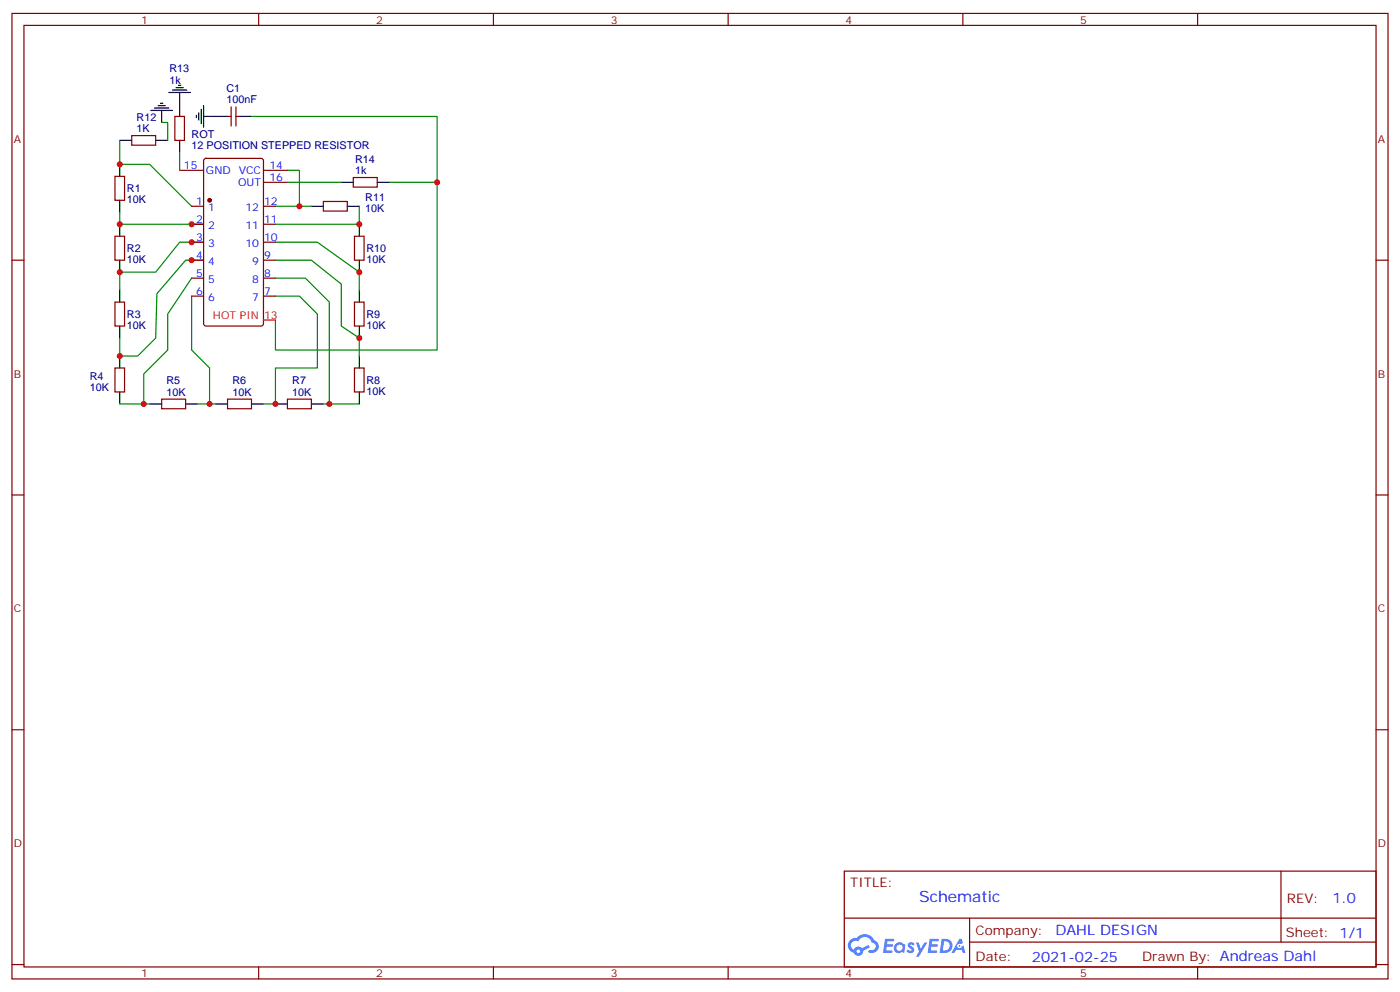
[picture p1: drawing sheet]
<svg xmlns="http://www.w3.org/2000/svg" width="412mm" height="292mm" viewBox="0 0 412 292" stroke-linecap="round" stroke-linejoin="round" font-family="sans-serif">
<g fill="none" stroke="#870000" stroke-width=".35">
<path d="M3.5 4h405.4v284.3h-405.4zM7.1 7.5h398.2v277.3h-398.2zM76.2 4v3.5M145.3 4v3.5M214.5 4v3.5M283.6 4v3.5M352.8 4v3.5M3.5 76.6h3.6M405.3 76.6h3.6M3.5 145.8h3.6M405.3 145.8h3.6M3.5 214.9h3.6"/>
<path d="M405.3 214.9h3.6M248.7 256.5h156.6v28.3h-156.6zM377.3 256.6v20.8M248.7 270.4h156.5M285.6 277.4h119.6M285.6 270.4v14.1M3.5 284.1h3.6M76.2 284.8v3.5M145.3 284.8v3.5M214.5 284.8v3.5M283.6 284.8v3.5M352.8 284.8v3.5"/>
<path d="M405.3 284.1h3.6"/>
</g>
<g fill="#5487ff">
<path d="M267.7 277.7a1.22 1.22 0 0 1 1.7 .3l-.4 .6a.47 .47 0 0 0-.3-.4 .47 .47 0 0 0-.5 .1l.1 .3a1.14 1.14 0 0 1 .8 1.7 1.14 1.14 0 0 1-1.9 0l-.2-.2 .5-.5 .7 .4a.29 .29 0 0 0 .3-.3 .29 .29 0 0 0-.2-.3 1.04 1.04 0 0 1-.6-1.7z"/>
<path d="M260.7 276.5h2.4l.3 .2-.2 .5h-1.8l-.1 .9h1.5l.3 .3-.3 .4h-1.6l-.2 1.1h1.7l.2 .4-.2 .3h-2.6z"/>
<path d="M273.8 276.5h2.4l.3 .2-.1 .5h-1.8l-.2 .9h1.6l.3 .3-.4 .4h-1.6l-.1 1.1h1.7l.2 .4-.2 .3h-2.6z"/>
<path d="M282.6 276.5h.7l.3 1.2-.6 .3a.69 .69 0 0 0-1 .3 .69 .69 0 0 0 .4 1 .69 .69 0 0 0 .9-.6l.5-.3 .6 2.2h-.8l-.2-.9h-1.8l-.5 .9h-.8z"/>
<path d="M269.8 277.6h.8l.6 1.8 1.1-1.8h.9l-2.6 4.1h-.8l.9-1.5z"/>
<path d="M277.4 276.5l-.6 4.1h1.3a2.11 2.11 0 0 0 2.5-2.1 2.11 2.11 0 0 0-2.5-2zM278.1 277.2a1.39 1.39 0 0 1 1.7 1.4 1.39 1.39 0 0 1-1.8 1.3h-.3z"/>
<path d="M263.7 278.1a1.54 1.54 0 0 0-.1 2.1 1.54 1.54 0 0 0 2.2 .2l.6 .2 .3-2.3-.2-.2-.4-.1a1.49 1.49 0 0 0-2.4 .1zM264 279.1a.94 .94 0 0 1 1.8 0 .94 .94 0 0 1-1.8 0z"/>
<path d="M250.4 276.8a2.18 2.18 0 0 0 1.1 3.8 1.44 1.44 0 0 0 1.6 .9 1.44 1.44 0 0 0 1.2-1.5l2-1-.5-.7-1.9 .9a1.47 1.47 0 0 0-2.4 .5 1.39 1.39 0 0 1-.7-2 1.39 1.39 0 0 1 2-.4 2.12 2.12 0 0 1 2.2-1.4 2.12 2.12 0 0 1 1.9 1.7 1.14 1.14 0 0 1 1.1 1.5 1.14 1.14 0 0 1-1.7 .7 .43 .43 0 0 0-.5 .3 .43 .43 0 0 0 .4 .5 1.98 1.98 0 0 0 2.5-1.2 1.98 1.98 0 0 0-1.2-2.5 3.1 3.1 0 0 0-5.3-.7l-.9 .1zM252.3 280.1a.55 .55 0 0 1 1.1 0 .55 .55 0 0 1-1.1 0z"/>
<circle cx="282.6" cy="278.6" r=".26"/>
</g>
<g fill="none" stroke="#000" stroke-width=".35">
<path d="M44.4 32.5h6.4M45.5 31.8h4.2M46.6 31.1h2.1M47.3 30.4h.7M47.6 32.5v3.6M49.7 27.2h6.4M50.8 26.5h4.2M51.9 25.8h2.1M52.6 25.1h.7M52.9 27.2v7.1M57.9 33.9v.7M58.6 33.2v2.1"/>
<path d="M59.3 32.2v4.2M60 34.3h7M60 31.1v6.4M70.6 34.3h3.5M35.3 41.3h3.5M35.3 48.4v3.5M35.3 59v3.5M45.9 41.3h3.5M52.9 41.3v3.6M100.5 53.7h3.6M111.1 53.7h3.6M35.3 66v3.6"/>
<path d="M35.3 76.6v3.6M91.7 60.7h3.5M102.3 60.7h3.5M105.8 66v3.6M105.8 76.6v3.6M35.3 85.4v3.6M35.3 96v3.6M105.8 85.4v3.6M105.8 96v3.6M35.3 104.8v3.6M35.3 115.4v3.6M44.1 119h3.5"/>
<path d="M54.7 119h3.5M63.5 119h3.5M74.1 119h3.5M81.1 119h3.6M91.7 119h3.5M105.8 104.8v3.6M105.8 115.4v3.6"/>
</g>
<g fill="none" stroke="#870000" stroke-width=".35">
<path d="M38.8 39.9h7.1v2.9h-7.1zM51.5 34.3h2.8v7h-2.8zM67 34.3h1.1M68.1 31.5v5.6M69.5 31.5v5.6M69.5 34.3h1.1M33.9 51.9h2.8v7.1h-2.8zM52.9 50.2h7.1M60.2 46.8l.5-.2h16.2l.7 .5v48.2l-.5 .7h-16.4l-.7-.4v-48.3zM77.6 50.2h7.1M77.6 53.7h7.1M95.2 59.3h7.1v2.9h-7.1z"/>
<path d="M104.1 52.3h7v2.8h-7zM33.9 69.6h2.8v7h-2.8zM56.4 60.7h3.6M56.4 66h3.6M56.4 71.3h3.6M56.4 76.6h3.6M77.6 60.7h3.5M77.6 66h3.5M77.6 71.3h3.5M77.6 76.6h3.5M104.4 69.6h2.8v7h-2.8zM33.9 89h2.8v7h-2.8z"/>
<path d="M56.4 81.9h3.6M56.4 87.2h3.6M77.6 81.9h3.5M77.6 87.2h3.5M104.4 89h2.8v7h-2.8zM33.9 108.4h2.8v7h-2.8zM47.6 117.5h7.1v2.9h-7.1zM67 117.5h7.1v2.9h-7.1zM84.7 117.5h7v2.9h-7zM104.4 108.4h2.8v7h-2.8z"/>
</g>
<g fill="none" stroke="#008700" stroke-width=".35">
<path d="M47.6 36.1h1.8v5.2M74.1 34.3h54.7v19.4M35.3 41.3v7.1h8.8l12.3 12.3M52.9 44.9v5.3M84.7 50.2h3.5v10.5M84.7 53.7h15.8M114.7 53.7h14.1v49.4h-47.7v-8.8M35.3 62.5v3.5h24.7M60 71.3h-7.1l-7 8.9h-10.6v5.2M60 76.6h-5.3l-8.5 9.9-.3 13.1-5.3 5.2h-5.3v-5.2M81.1 76.6h10.6l8.8 7.1v12.3l5.3 3.6v5.2M81.1 71.3h12.4l12.3 8.9v5.2"/>
<path d="M81.1 60.7h10.6M105.8 60.7v5.3h-24.7M56.4 87.2v15.9l5.3 5.3v10.6M56.4 81.9l-7 10.6v10.6l-7.1 7v8.9M81.1 87.2h7.1l5.3 5.3v15.9h-12.4v10.6h-3.5M81.1 81.9h8.9l7 7.1v30M35.3 119h8.8M58.2 119h5.3M95.2 119h10.6"/>
</g>
<circle cx="61.7" cy="59" r=".53" fill="#870000" stroke="#870000" stroke-width=".35"/>
<path d="M77.6 94.3h3.5" fill="none" stroke="#f00" stroke-width=".35"/>
<g fill="#c00">
<circle cx="105.8" cy="66" r=".88"/>
<circle cx="105.8" cy="80.2" r=".88"/>
<circle cx="105.8" cy="99.6" r=".88"/>
<circle cx="97" cy="119" r=".88"/>
<circle cx="81.1" cy="119" r=".88"/>
<circle cx="61.7" cy="119" r=".88"/>
<circle cx="42.3" cy="119" r=".88"/>
<circle cx="35.3" cy="104.8" r=".88"/>
<circle cx="35.3" cy="80.2" r=".88"/>
<circle cx="35.3" cy="66" r=".88"/>
<circle cx="56.4" cy="66" r=".88"/>
<circle cx="56.4" cy="71.3" r=".88"/>
<circle cx="56.4" cy="76.6" r=".88"/>
<circle cx="88.2" cy="60.7" r=".88"/>
<circle cx="35.3" cy="48.4" r=".88"/>
<circle cx="128.8" cy="53.7" r=".88"/>
</g>
<text font-size="4.6" fill="#00f" x="270.8" y="265.6">Schematic</text>
<g font-size="4.2" fill="#00f">
<text x="392.5" y="265.8">1.0</text>
<text x="310.9" y="275.4">DAHL DESIGN</text>
<text x="304" y="283.2">2021-02-25</text>
</g>
<g font-size="3.9" fill="#800">
<text x="250.5" y="261.1">TITLE:</text>
<text x="379.1" y="265.8">REV:</text>
<text x="287.4" y="275.3">Company:</text>
<text x="378.7" y="275.9">Sheet: 1/1</text>
<text x="287.4" y="283">Date:</text>
<text x="336.4" y="283.1">Drawn By: Andreas Dahl</text>
</g>
<g font-size="3.2" fill="#800">
<text x="41.6" y="6.9">1</text>
<text x="110.8" y="6.9">2</text>
<text x="179.9" y="6.9">3</text>
<text x="249.1" y="6.9">4</text>
<text x="318.2" y="6.9">5</text>
<text x="4.1" y="42.1">A</text>
<text x="405.9" y="42.1">A</text>
<text x="4.1" y="111.2">B</text>
<text x="405.9" y="111.2">B</text>
<text x="4.1" y="180.3">C</text>
<text x="405.9" y="180.3">C</text>
<text x="4.1" y="249.5">D</text>
<text x="405.9" y="249.5">D</text>
<text x="41.6" y="287.8">1</text>
<text x="110.8" y="287.8">2</text>
<text x="179.9" y="287.8">3</text>
<text x="249.1" y="287.8">4</text>
<text x="318.2" y="287.8">5</text>
</g>
<g font-size="3.2" fill="#000080">
<text x="49.9" y="21.3">R13</text>
<text x="49.9" y="24.8">1k</text>
<text x="66.7" y="27.2">C1</text>
<text x="40.2" y="35.7">R12</text>
<text x="66.7" y="30.4">100nF</text>
<text x="40.2" y="38.9">1K</text>
<text x="56.4" y="40.7">ROT</text>
<text x="56.4" y="43.9">12 POSITION STEPPED RESISTOR</text>
<text x="104.6" y="51.2">1k</text>
<text x="104.6" y="48">R14</text>
<text x="37.4" y="59.8">10K</text>
<text x="37.4" y="56.6">R1</text>
<text x="107.6" y="59.3">R11</text>
<text x="107.6" y="62.5">10K</text>
<text x="37.4" y="77.5">10K</text>
<text x="37.4" y="74.3">R2</text>
<text x="107.9" y="77.5">10K</text>
<text x="107.9" y="74.3">R10</text>
<text x="37.4" y="93.7">R3</text>
<text x="107.9" y="93.7">R9</text>
<text x="37.4" y="96.9">10K</text>
<text x="107.9" y="96.9">10K</text>
<text x="26.5" y="111.9">R4</text>
<text x="49" y="113.2">R5</text>
<text x="68.4" y="113.2">R6</text>
<text x="86.1" y="113.2">R7</text>
<text x="107.9" y="113.1">R8</text>
<text x="26.5" y="115.1">10K</text>
<text x="49" y="116.5">10K</text>
<text x="68.4" y="116.5">10K</text>
<text x="86.1" y="116.5">10K</text>
<text x="107.9" y="116.3">10K</text>
</g>
<g font-size="3.2" fill="#00f">
<text x="54.2" y="49.8">15</text>
<text x="60.7" y="51.2">GND</text>
<text x="70.3" y="51.2">VCC</text>
<text x="79.4" y="49.8">14</text>
<text x="79.4" y="53.3">16</text>
<text x="70.1" y="54.8">OUT</text>
<text x="57.8" y="60.4">1</text>
<text x="57.8" y="65.7">2</text>
<text x="61.3" y="62.2">1</text>
<text x="72.3" y="62.2">12</text>
<text x="77.8" y="65.7">11</text>
<text x="77.8" y="60.4">12</text>
<text x="57.8" y="71">3</text>
<text x="61.3" y="67.5">2</text>
<text x="72.3" y="67.5">11</text>
<text x="77.8" y="71">10</text>
<text x="57.8" y="76.3">4</text>
<text x="61.3" y="72.7">3</text>
<text x="72.3" y="72.7">10</text>
<text x="77.8" y="76.3">9</text>
<text x="57.8" y="81.6">5</text>
<text x="61.3" y="78">4</text>
<text x="61.3" y="83.3">5</text>
<text x="74.3" y="83.3">8</text>
<text x="74.3" y="78">9</text>
<text x="77.8" y="81.6">8</text>
<text x="57.8" y="86.9">6</text>
<text x="61.3" y="88.6">6</text>
<text x="74.3" y="88.6">7</text>
<text x="77.8" y="86.9">7</text>
</g>
<g font-size="3.2" fill="#f00">
<text x="62.7" y="93.9">HOT PIN</text>
<text x="77.8" y="93.9">13</text>
</g>
</svg>
